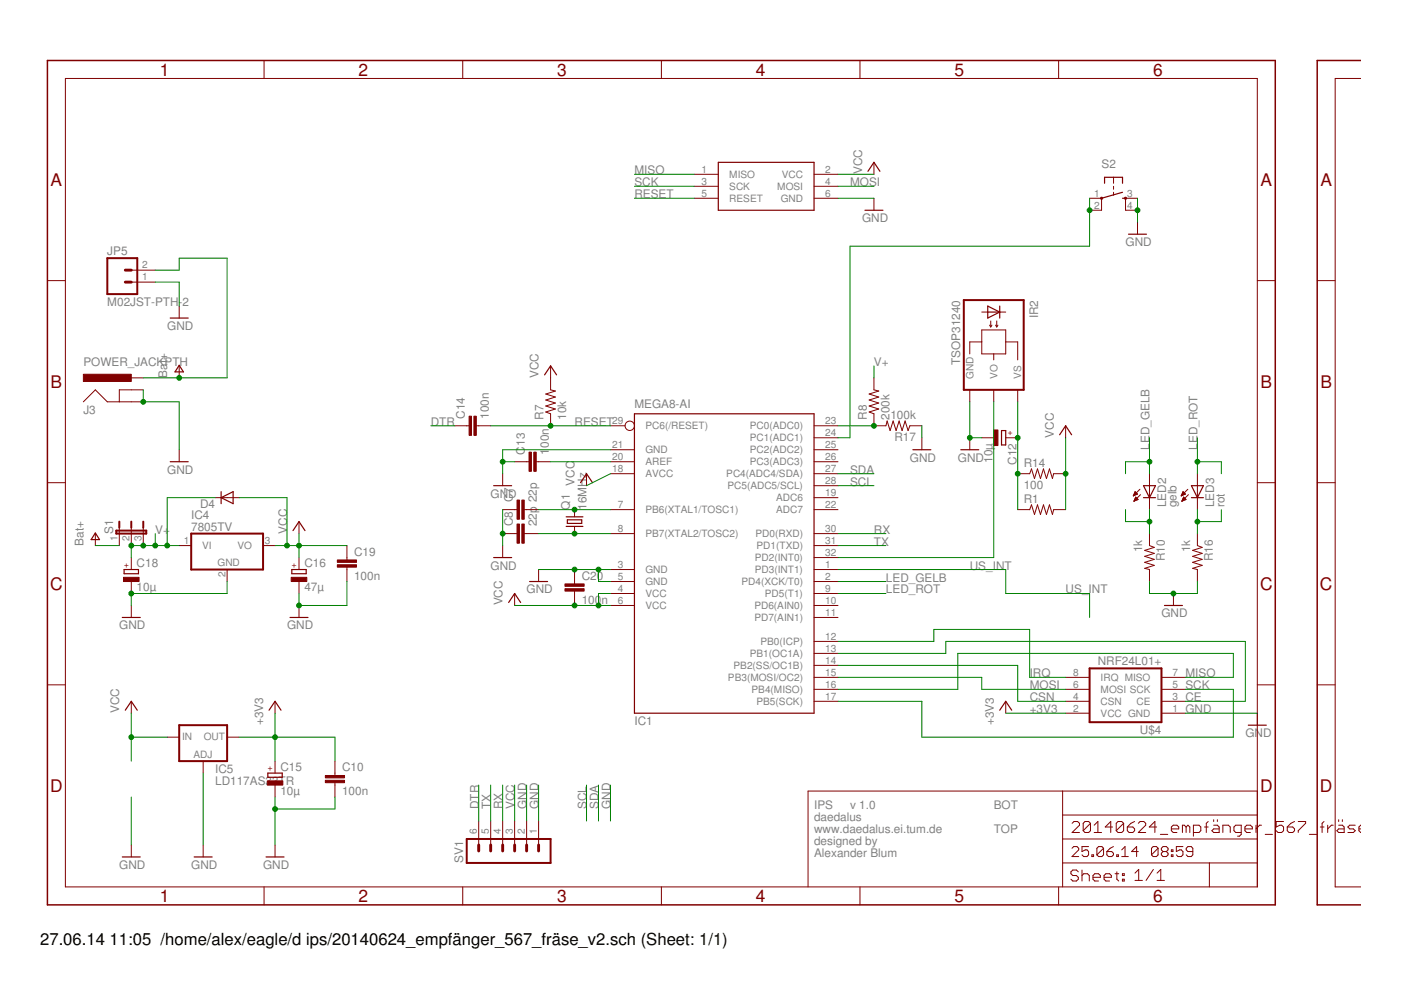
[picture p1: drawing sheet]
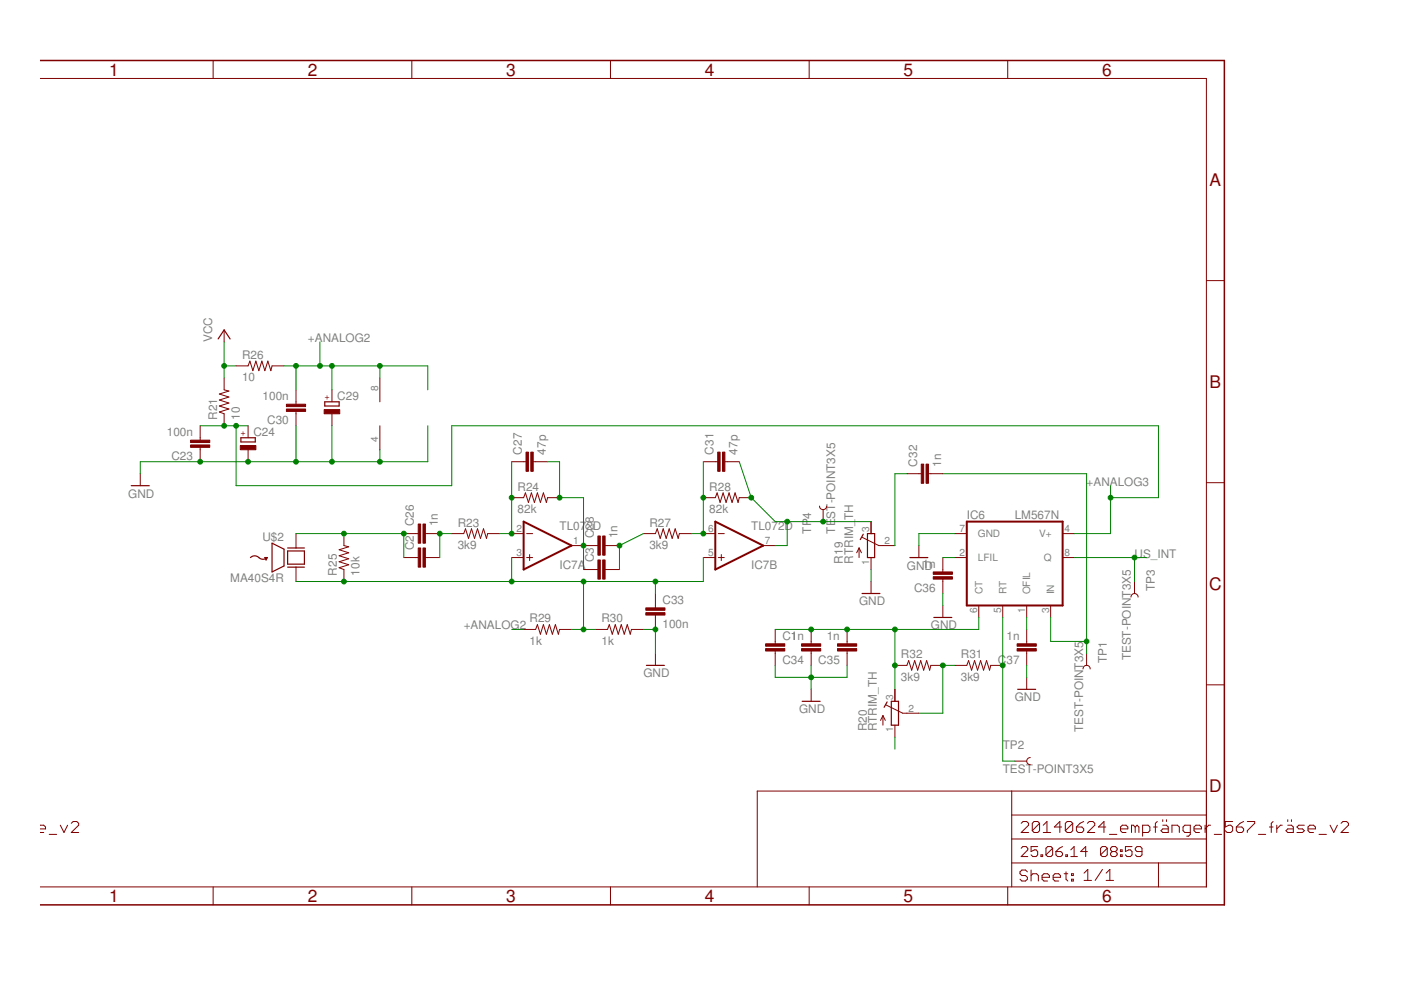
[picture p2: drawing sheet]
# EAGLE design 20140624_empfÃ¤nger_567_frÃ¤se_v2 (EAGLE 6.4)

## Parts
C1  CAP1206  [1206]
C2  CAP1206  [1206]
C3  CAP1206  [1206]
C7  22p  CAP0805  [0805]
C8  22p  CAP0805  [0805]
C10  100n  CAP0805  [0805]
C12  10µ  CPOL-EUE2.5-5  [E2,5-5]
C13  100n  CAP0805  [0805]
C14  100n  CAP0805  [0805]
C15  10µ  CPOL-EUE2.5-5  [E2,5-5]
C16  47µ  CPOL-EUE2.5-5  [E2,5-5]
C18  10µ  CPOL-EUE2.5-5  [E2,5-5]
C19  100n  CAP0805  [0805]
C20  100n  CAP0805  [0805]
C23  100n  CAP0805  [0805]
C24  CPOL-EUE2.5-5  [E2,5-5]
C26  1n  CAP0805  [0805]
C27  47p  CAP0805  [0805]
C28  1n  CAP0805  [0805]
C29  CPOL-EUE2.5-5  [E2,5-5]
C30  100n  CAP0805  [0805]
C31  47p  CAP0805  [0805]
C32  1n  CAP0805  [0805]
C33  100n  CAP0805  [0805]
C34  1n  CAP0805  [0805]
C35  1n  CAP0805  [0805]
C36  1n  CAP0805  [0805]
C37  1n  CAP0805  [0805]
D4  DIODE-MINIMELF  [MINIMELF]
IC1  MEGA8-AI  [TQFP32-08]
IC4  7805TV  [TO220V]
IC5  LD117AS33TR  [SOT223]
IC6  LM567N  [DIL08]
IC7  TL072D  [SO08]
IR2  TSOP31240  [TSOP31240]
J3  POWER_JACKPTH  [POWER_JACK_PTH]
JP5  M02JST-PTH-2  [JST-2-PTH]
LED2  gelb  LED5MM  [LED5MM]
LED3  rot  LED5MM  [LED5MM]
Q1  16MHz  CRYSTALHC49S  [HC49/S]
R1  RESISTOR1206  [1206]
R7  10k  RESISTOR0805-RES  [0805]
R8  200k  RESISTOR0805-RES  [0805]
R10  1k  RESISTOR0805-RES  [0805]
R14  100  RESISTOR0805-RES  [0805]
R16  1k  RESISTOR0805-RES  [0805]
R17  100k  RESISTOR0805-RES  [0805]
R19  RTRIM_TH  [RTRIM_TH]
R20  RTRIM_TH  [RTRIM_TH]
R21  10  RESISTOR0805-RES  [0805]
R23  3k9  RESISTOR0805-RES  [0805]
R24  82k  RESISTOR0805-RES  [0805]
R25  10k  RESISTOR0805-RES  [0805]
R26  10  RESISTOR0805-RES  [0805]
R27  3k9  RESISTOR0805-RES  [0805]
R28  82k  RESISTOR0805-RES  [0805]
R29  1k  RESISTOR0805-RES  [0805]
R30  1k  RESISTOR0805-RES  [0805]
R31  3k9  RESISTOR0805-RES  [0805]
R32  3k9  RESISTOR0805-RES  [0805]
S1  JP2E  [JP2]
S2  TAC_SWITCHPTH  [TACTILE-PTH]
SV1  MA06-1  [MA06-1]
TP1  TEST-POINT3X5  [PAD.03X.05]
TP2  TEST-POINT3X5  [PAD.03X.05]
TP3  TEST-POINT3X5  [PAD.03X.05]
TP4  TEST-POINT3X5  [PAD.03X.05]
U$2  MA40S4R  [MUS40]
U$3  ISP_HEADER  [ISP_HEADER]
U$4  NRF24L01+  [NRF24]

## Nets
+3V3: C10.1 C15.+ IC5.4(OUT) U$4.2(VCC)
+ANALOG2: C29.+ C30.2 IC7.8(P:V+) R26.2 R29.1
+ANALOG3: C23.2 C24.+ IC6.4(V+) R21.1
BAT+: J3.PWR JP5.2 S1.1 ; supply symbol labelled Bat+
CE: IC1.13(PB1(OC1A)) U$4.3(CE)
CSN: IC1.14(PB2(SS/OC1B)) U$4.4(CSN)
DTR: C14.1 SV1.6
GND: C1.2 C7.1 C8.1 C10.2 C12.- C13.1 C15.- C16.- C18.- C19.2 C20.1 C23.1 C24.- C29.- C30.1 C33.2 C34.1 C35.1 C36.1 C37.1 IC1.3(GND) IC1.5(GND) IC1.21(GND) IC4.2(GND) IC5.1(ADJ) IC6.7(GND) IC7.4(P:V-) IR2.GND J3.GND J3.GNDBREAK JP5.1 R10.2 R16.2 R17.1 R19.1(E) R30.2 S2.3 S2.4 SV1.1 SV1.2 U$3.6(GND) U$4.1(GND)
IRQ: IC1.12(PB0(ICP)) U$4.8(IRQ)
LED_GELB: IC1.2(PD4(XCK/T0)) LED2.A
LED_ROT: IC1.9(PD5(T1)) LED3.A
MISO: IC1.16(PB4(MISO)) U$3.1(MISO) U$4.7(MISO)
MOSI: IC1.15(PB3(MOSI/OC2)) U$3.4(MOSI) U$4.6(MOSI)
N$12: C7.2 IC1.7(PB6(XTAL1/TOSC1)) Q1.2
N$14: C12.+ IR2.VS R1.1 R14.1
N$15: C8.2 IC1.8(PB7(XTAL2/TOSC2)) Q1.1
N$16: IC1.23(PC0(ADC0)) R8.1 R17.2
N$18: IC1.32(PD2(INT0)) IR2.VO
N$20: R20.2(S) R31.1 R32.2
N$21: C13.2 IC1.20(AREF)
N$26: LED2.K(C) R10.1
N$27: LED3.K(C) R16.1
N$32: C2.2 C26.2 R23.1
N$33: C27.1 IC7.2(A:-IN) R23.2 R24.1
N$34: C3.1 C27.2 C28.1 IC7.1(A:OUT) R24.2
N$35: C3.2 C28.2 R27.1
N$36: C2.1 C26.1 R25.2 U$2.2
N$37: IC6.5(RT) R31.2 TP2.P$1
N$39: C33.1 IC7.3(A:+IN) IC7.5(B:+IN) R25.1 R29.2 R30.1 U$2.1
N$40: IC1.24(PC1(ADC1)) S2.1 S2.2
N$41: C31.1 IC7.6(B:-IN) R27.2 R28.1
N$43: C1.1 C34.2 C35.2 IC6.6(CT) R20.3(A) R32.1
N$44: C31.2 IC7.7(B:OUT) R19.3(A) R28.2 TP4.P$1
N$45: C32.1 R19.2(S)
N$46: C32.2 IC6.3(IN) TP1.P$1
N$47: C37.2 IC6.1(OFIL)
N$49: C36.2 IC6.2(LFIL)
N$65: R20.1(E)
RESET: C14.2 IC1.29(PC6(/RESET)) R7.1 U$3.5(RESET)
RX: IC1.30(PD0(RXD)) SV1.4
SCK: IC1.17(PB5(SCK)) U$3.3(SCK) U$4.5(SCK)
SCL: IC1.28(PC5(ADC5/SCL))
SDA: IC1.27(PC4(ADC4/SDA))
TX: IC1.31(PD1(TXD)) SV1.5
US_INT: IC1.1(PD3(INT1)) IC6.8(Q) TP3.P$1
V+: C18.+ D4.C IC4.1(VI) R8.2 S1.2 S1.3
VCC: C16.+ C19.1 C20.2 D4.A IC1.4(VCC) IC1.6(VCC) IC1.18(AVCC) IC4.3(VO) IC5.3(IN) R1.2 R7.2 R14.2 R21.2 R26.1 SV1.3 U$3.2(VCC)
Unconnected: IC1.10(PD6(AIN0)) IC1.11(PD7(AIN1)) IC1.19(ADC6) IC1.22(ADC7) IC1.25(PC2(ADC2)) IC1.26(PC3(ADC3))

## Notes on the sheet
- IPS | v 1.0 | BOT
- daedalus
- www.daedalus.ei.tum.de | TOP
- designed by
- Alexander Blum

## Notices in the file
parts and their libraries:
SparkFun-Connectors: Licensing: Creative Commons ShareAlike 4.0 International - https://creativecommons.org/licenses/by-sa/4.0
